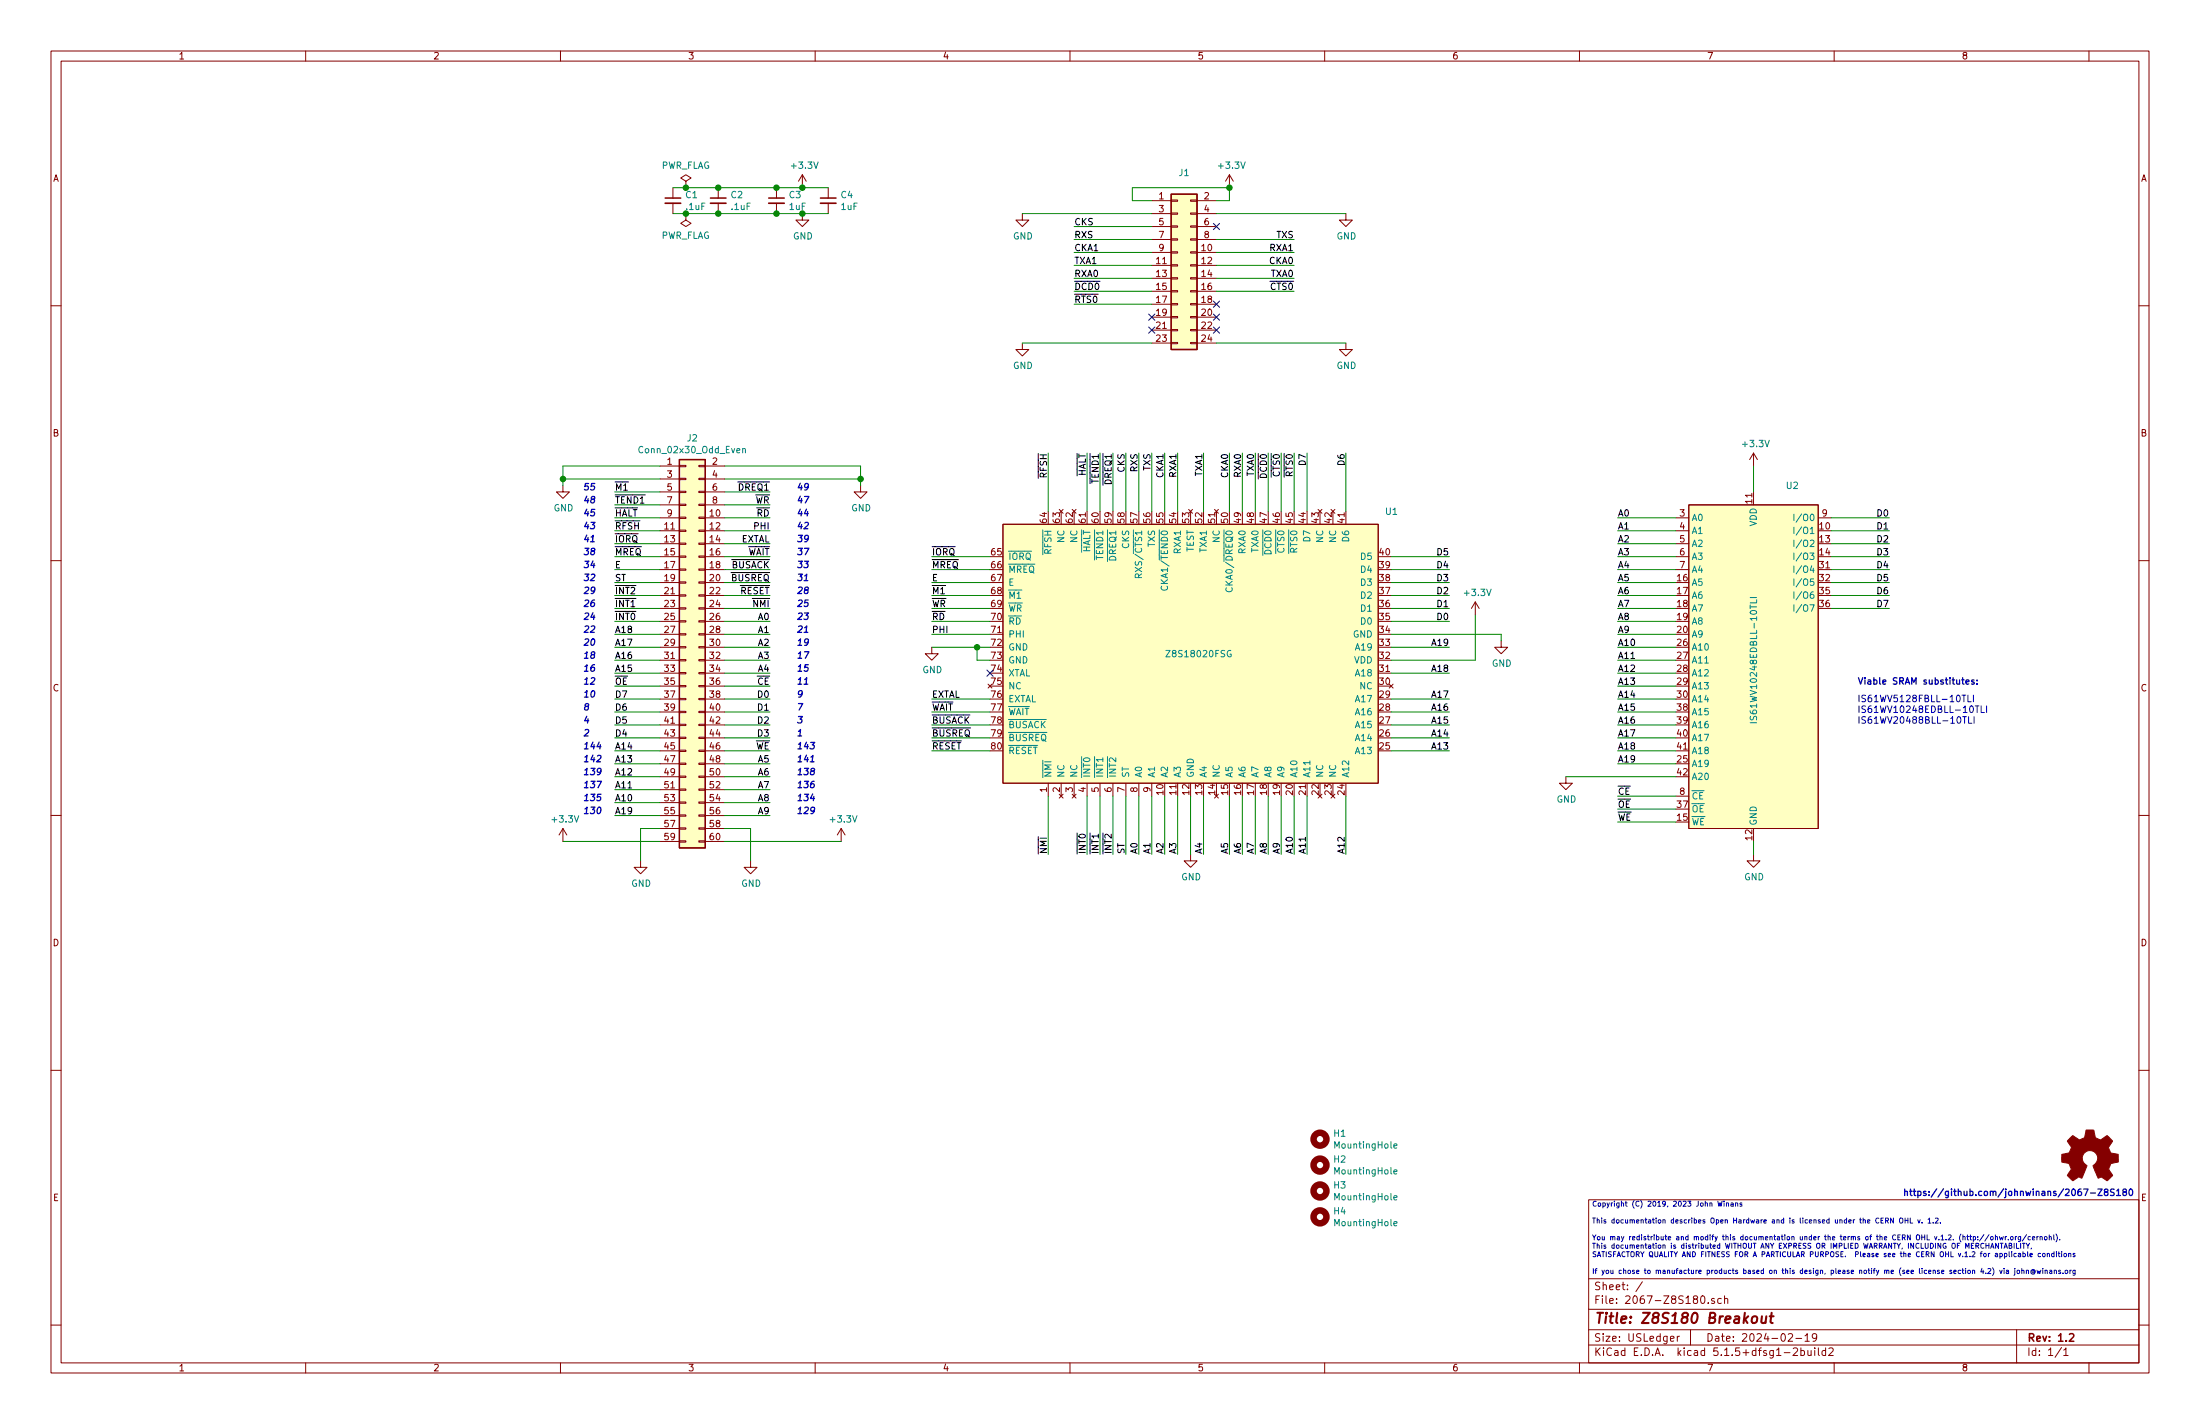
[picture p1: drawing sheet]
EESchema Schematic File Version 4
EELAYER 30 0
EELAYER END
$Descr USLedger 17000 11000
encoding utf-8
Sheet 1 1
Title "Z8S180 Breakout"
Date "2024-02-19"
Rev "1.2"
Comp ""
Comment1 ""
Comment2 ""
Comment3 ""
Comment4 ""
$EndDescr
$Comp
L jb-symbol:IS61WV20488BLL-10TLI U2
U 1 1
P 13550 5100
F 0 "U2" H 13850 6450 50  0000 C CNN
F 1 "IS61WV10248EDBLL-10TLI" V 13550 5100 50  0000 C CNN
F 2 "Package_SO:TSOP-II-44_10.16x18.41mm_P0.8mm" H 13050 6250 50  0001 C CNN
F 3 "" H 13550 5100 50  0001 C CNN
	1    13550 5100
	1    0    0    -1  
$EndComp
$Comp
L jb-symbol:Z8S18020FSG U1
U 1 1
P 9250 5050
F 0 "U1" H 10700 6150 50  0000 L CNN
F 1 "Z8S18020FSG" H 9000 5050 50  0000 L CNN
F 2 "jb-footprint:PQFP-80_14x20mm_P0.8mm" H 10650 6400 50  0001 C CNN
F 3 "" H 10650 6400 50  0001 C CNN
	1    9250 5050
	1    0    0    -1  
$EndComp
$Comp
L Connector_Generic:Conn_02x30_Odd_Even J2
U 1 1
P 5300 5000
F 0 "J2" H 5350 6617 50  0000 C CNN
F 1 "Conn_02x30_Odd_Even" H 5350 6526 50  0000 C CNN
F 2 "Connector_PinHeader_2.54mm:PinHeader_2x30_P2.54mm_Vertical" H 5300 5000 50  0001 C CNN
F 3 "~" H 5300 5000 50  0001 C CNN
	1    5300 5000
	1    0    0    -1  
$EndComp
Wire Wire Line
	5100 3600 4350 3600
Wire Wire Line
	4350 3600 4350 3700
Wire Wire Line
	5100 3700 4350 3700
Connection ~ 4350 3700
Wire Wire Line
	4350 3700 4350 3750
Wire Wire Line
	5600 3600 6650 3600
Wire Wire Line
	6650 3600 6650 3700
Wire Wire Line
	5600 3700 6650 3700
Connection ~ 6650 3700
Wire Wire Line
	6650 3700 6650 3750
$Comp
L power:GND #PWR0101
U 1 1
P 6650 3750
F 0 "#PWR0101" H 6650 3500 50  0001 C CNN
F 1 "GND" H 6655 3577 50  0000 C CNN
F 2 "" H 6650 3750 50  0001 C CNN
F 3 "" H 6650 3750 50  0001 C CNN
	1    6650 3750
	1    0    0    -1  
$EndComp
$Comp
L power:GND #PWR0102
U 1 1
P 4350 3750
F 0 "#PWR0102" H 4350 3500 50  0001 C CNN
F 1 "GND" H 4355 3577 50  0000 C CNN
F 2 "" H 4350 3750 50  0001 C CNN
F 3 "" H 4350 3750 50  0001 C CNN
	1    4350 3750
	1    0    0    -1  
$EndComp
Wire Wire Line
	5100 6400 4950 6400
Wire Wire Line
	4950 6400 4950 6650
Wire Wire Line
	5600 6400 5800 6400
Wire Wire Line
	5800 6400 5800 6650
$Comp
L power:GND #PWR0103
U 1 1
P 5800 6650
F 0 "#PWR0103" H 5800 6400 50  0001 C CNN
F 1 "GND" H 5805 6477 50  0000 C CNN
F 2 "" H 5800 6650 50  0001 C CNN
F 3 "" H 5800 6650 50  0001 C CNN
	1    5800 6650
	1    0    0    -1  
$EndComp
$Comp
L power:GND #PWR0104
U 1 1
P 4950 6650
F 0 "#PWR0104" H 4950 6400 50  0001 C CNN
F 1 "GND" H 4955 6477 50  0000 C CNN
F 2 "" H 4950 6650 50  0001 C CNN
F 3 "" H 4950 6650 50  0001 C CNN
	1    4950 6650
	1    0    0    -1  
$EndComp
Wire Wire Line
	5600 6500 6500 6500
Wire Wire Line
	5100 6500 4350 6500
$Comp
L power:+3.3V #PWR0105
U 1 1
P 4350 6500
F 0 "#PWR0105" H 4350 6350 50  0001 C CNN
F 1 "+3.3V" H 4365 6673 50  0000 C CNN
F 2 "" H 4350 6500 50  0001 C CNN
F 3 "" H 4350 6500 50  0001 C CNN
	1    4350 6500
	1    0    0    -1  
$EndComp
$Comp
L power:+3.3V #PWR0106
U 1 1
P 6500 6500
F 0 "#PWR0106" H 6500 6350 50  0001 C CNN
F 1 "+3.3V" H 6515 6673 50  0000 C CNN
F 2 "" H 6500 6500 50  0001 C CNN
F 3 "" H 6500 6500 50  0001 C CNN
	1    6500 6500
	1    0    0    -1  
$EndComp
Wire Wire Line
	10750 4300 11200 4300
Text Label 11200 4300 2    50   ~ 0
D5
Wire Wire Line
	10750 4400 11200 4400
Text Label 11200 4400 2    50   ~ 0
D4
Wire Wire Line
	10750 4500 11200 4500
Text Label 11200 4500 2    50   ~ 0
D3
Wire Wire Line
	10750 4600 11200 4600
Text Label 11200 4600 2    50   ~ 0
D2
Wire Wire Line
	10750 4700 11200 4700
Text Label 11200 4700 2    50   ~ 0
D1
Wire Wire Line
	10750 4800 11200 4800
Text Label 11200 4800 2    50   ~ 0
D0
Wire Wire Line
	10750 5800 11200 5800
Text Label 11200 5800 2    50   ~ 0
A13
Text Label 11200 5700 2    50   ~ 0
A14
Text Label 11200 5600 2    50   ~ 0
A15
Text Label 11200 5500 2    50   ~ 0
A16
Text Label 11200 5400 2    50   ~ 0
A17
Text Label 11200 5200 2    50   ~ 0
A18
Text Label 11200 5000 2    50   ~ 0
A19
Wire Wire Line
	10750 5000 11200 5000
Wire Wire Line
	10750 5200 11200 5200
Wire Wire Line
	10750 5400 11200 5400
Wire Wire Line
	11200 5500 10750 5500
Wire Wire Line
	11200 5600 10750 5600
Wire Wire Line
	11200 5700 10750 5700
Wire Wire Line
	10750 5100 11400 5100
Wire Wire Line
	11400 5100 11400 4750
$Comp
L power:+3.3V #PWR0107
U 1 1
P 11400 4750
F 0 "#PWR0107" H 11400 4600 50  0001 C CNN
F 1 "+3.3V" H 11415 4923 50  0000 C CNN
F 2 "" H 11400 4750 50  0001 C CNN
F 3 "" H 11400 4750 50  0001 C CNN
	1    11400 4750
	1    0    0    -1  
$EndComp
$Comp
L power:GND #PWR0108
U 1 1
P 11600 4950
F 0 "#PWR0108" H 11600 4700 50  0001 C CNN
F 1 "GND" H 11605 4777 50  0000 C CNN
F 2 "" H 11600 4950 50  0001 C CNN
F 3 "" H 11600 4950 50  0001 C CNN
	1    11600 4950
	1    0    0    -1  
$EndComp
Wire Wire Line
	10750 4900 11600 4900
Wire Wire Line
	11600 4950 11600 4900
Wire Wire Line
	8100 6600 8100 6150
Wire Wire Line
	8400 6600 8400 6150
Wire Wire Line
	8500 6600 8500 6150
Wire Wire Line
	8600 6600 8600 6150
Wire Wire Line
	8700 6600 8700 6150
Wire Wire Line
	8800 6600 8800 6150
Wire Wire Line
	8900 6600 8900 6150
Wire Wire Line
	9000 6600 9000 6150
Wire Wire Line
	9100 6600 9100 6150
Wire Wire Line
	9200 6600 9200 6150
Wire Wire Line
	9300 6600 9300 6150
Wire Wire Line
	9500 6600 9500 6150
Wire Wire Line
	9600 6600 9600 6150
Wire Wire Line
	9700 6600 9700 6150
Wire Wire Line
	9800 6600 9800 6150
Wire Wire Line
	9900 6600 9900 6150
Wire Wire Line
	10000 6600 10000 6150
Wire Wire Line
	10100 6600 10100 6150
Wire Wire Line
	10400 6600 10400 6150
Wire Wire Line
	7650 5800 7200 5800
Wire Wire Line
	7650 5700 7200 5700
Wire Wire Line
	7650 5600 7200 5600
Wire Wire Line
	7650 5500 7200 5500
Wire Wire Line
	7650 5400 7200 5400
Wire Wire Line
	7650 5000 7550 5000
Wire Wire Line
	7650 4900 7200 4900
Wire Wire Line
	7650 4800 7200 4800
Wire Wire Line
	7650 4700 7200 4700
Wire Wire Line
	7650 4600 7200 4600
Wire Wire Line
	7650 4500 7200 4500
Wire Wire Line
	7650 4400 7200 4400
Wire Wire Line
	7650 4300 7200 4300
Wire Wire Line
	8100 3950 8100 3500
Wire Wire Line
	8400 3950 8400 3500
Wire Wire Line
	8500 3950 8500 3500
Wire Wire Line
	8600 3950 8600 3500
Wire Wire Line
	8700 3950 8700 3500
Wire Wire Line
	8800 3950 8800 3500
Wire Wire Line
	8900 3950 8900 3500
Wire Wire Line
	9000 3950 9000 3500
Wire Wire Line
	9100 3950 9100 3500
Wire Wire Line
	9300 3950 9300 3500
Wire Wire Line
	9500 3950 9500 3500
Wire Wire Line
	9600 3950 9600 3500
Wire Wire Line
	9700 3950 9700 3500
Wire Wire Line
	9800 3950 9800 3500
Wire Wire Line
	9900 3950 9900 3500
Wire Wire Line
	10000 3950 10000 3500
Wire Wire Line
	10100 3950 10100 3500
Wire Wire Line
	10400 3950 10400 3500
Wire Wire Line
	12950 4300 12500 4300
Wire Wire Line
	12950 4200 12500 4200
Wire Wire Line
	12950 4100 12500 4100
Wire Wire Line
	12950 4000 12500 4000
Wire Wire Line
	12950 4700 12500 4700
Wire Wire Line
	12950 4600 12500 4600
Wire Wire Line
	12950 4500 12500 4500
Wire Wire Line
	12950 4400 12500 4400
Wire Wire Line
	12950 5100 12500 5100
Wire Wire Line
	12950 5000 12500 5000
Wire Wire Line
	12950 4900 12500 4900
Wire Wire Line
	12950 4800 12500 4800
Wire Wire Line
	12950 5500 12500 5500
Wire Wire Line
	12950 5400 12500 5400
Wire Wire Line
	12950 5300 12500 5300
Wire Wire Line
	12950 5200 12500 5200
Wire Wire Line
	12950 5900 12500 5900
Wire Wire Line
	12950 5800 12500 5800
Wire Wire Line
	12950 5700 12500 5700
Wire Wire Line
	12950 5600 12500 5600
Wire Wire Line
	12950 6150 12500 6150
Wire Wire Line
	12950 6250 12500 6250
Wire Wire Line
	12950 6350 12500 6350
Wire Wire Line
	14600 4300 14150 4300
Wire Wire Line
	14600 4200 14150 4200
Wire Wire Line
	14600 4100 14150 4100
Wire Wire Line
	14600 4000 14150 4000
Wire Wire Line
	14600 4700 14150 4700
Wire Wire Line
	14600 4600 14150 4600
Wire Wire Line
	14600 4500 14150 4500
Wire Wire Line
	14600 4400 14150 4400
Wire Wire Line
	13550 3800 13550 3600
$Comp
L power:+3.3V #PWR0109
U 1 1
P 13550 3600
F 0 "#PWR0109" H 13550 3450 50  0001 C CNN
F 1 "+3.3V" H 13565 3773 50  0000 C CNN
F 2 "" H 13550 3600 50  0001 C CNN
F 3 "" H 13550 3600 50  0001 C CNN
	1    13550 3600
	1    0    0    -1  
$EndComp
Wire Wire Line
	13550 6500 13550 6600
$Comp
L power:GND #PWR0110
U 1 1
P 13550 6600
F 0 "#PWR0110" H 13550 6350 50  0001 C CNN
F 1 "GND" H 13555 6427 50  0000 C CNN
F 2 "" H 13550 6600 50  0001 C CNN
F 3 "" H 13550 6600 50  0001 C CNN
	1    13550 6600
	1    0    0    -1  
$EndComp
Text Label 12500 4000 0    50   ~ 0
A0
Text Label 12500 4100 0    50   ~ 0
A1
Text Label 12500 4200 0    50   ~ 0
A2
Text Label 12500 4300 0    50   ~ 0
A3
Text Label 12500 4400 0    50   ~ 0
A4
Text Label 12500 4500 0    50   ~ 0
A5
Text Label 12500 4600 0    50   ~ 0
A6
Text Label 12500 4700 0    50   ~ 0
A7
Text Label 12500 4800 0    50   ~ 0
A8
Text Label 12500 4900 0    50   ~ 0
A9
Text Label 12500 5000 0    50   ~ 0
A10
Text Label 12500 5100 0    50   ~ 0
A11
Text Label 12500 5200 0    50   ~ 0
A12
Text Label 12500 5300 0    50   ~ 0
A13
Text Label 12500 5400 0    50   ~ 0
A14
Text Label 12500 5500 0    50   ~ 0
A15
Text Label 12500 5600 0    50   ~ 0
A16
Text Label 12500 5700 0    50   ~ 0
A17
Text Label 12500 5800 0    50   ~ 0
A18
Text Label 12500 5900 0    50   ~ 0
A19
Text Label 12500 6150 0    50   ~ 0
~CE
Text Label 12500 6250 0    50   ~ 0
~OE
Text Label 12500 6350 0    50   ~ 0
~WE
Text Label 14600 4000 2    50   ~ 0
D0
Text Label 14600 4100 2    50   ~ 0
D1
Text Label 14600 4200 2    50   ~ 0
D2
Text Label 14600 4300 2    50   ~ 0
D3
Text Label 14600 4400 2    50   ~ 0
D4
Text Label 14600 4500 2    50   ~ 0
D5
Text Label 14600 4600 2    50   ~ 0
D6
Text Label 14600 4700 2    50   ~ 0
D7
Text Label 8800 6600 1    50   ~ 0
A0
Text Label 8900 6600 1    50   ~ 0
A1
Text Label 9000 6600 1    50   ~ 0
A2
Text Label 9100 6600 1    50   ~ 0
A3
Text Label 9300 6600 1    50   ~ 0
A4
Text Label 9500 6600 1    50   ~ 0
A5
Text Label 9600 6600 1    50   ~ 0
A6
Text Label 9700 6600 1    50   ~ 0
A7
Text Label 9800 6600 1    50   ~ 0
A8
Text Label 9900 6600 1    50   ~ 0
A9
Text Label 10000 6600 1    50   ~ 0
A10
Text Label 10100 6600 1    50   ~ 0
A11
Text Label 10400 6600 1    50   ~ 0
A12
$Comp
L power:GND #PWR0111
U 1 1
P 9200 6600
F 0 "#PWR0111" H 9200 6350 50  0001 C CNN
F 1 "GND" H 9205 6427 50  0000 C CNN
F 2 "" H 9200 6600 50  0001 C CNN
F 3 "" H 9200 6600 50  0001 C CNN
	1    9200 6600
	1    0    0    -1  
$EndComp
Text Label 8100 6600 1    50   ~ 0
~NMI
Text Label 8400 6600 1    50   ~ 0
~INT0
Text Label 8500 6600 1    50   ~ 0
~INT1
Text Label 8600 6600 1    50   ~ 0
~INT2
Text Label 8700 6600 1    50   ~ 0
ST
Text Label 10400 3500 3    50   ~ 0
D6
Text Label 10100 3500 3    50   ~ 0
D7
Text Label 10000 3500 3    50   ~ 0
~RTS0
Text Label 9900 3500 3    50   ~ 0
~CTS0
Text Label 9800 3500 3    50   ~ 0
~DCD0
Text Label 9700 3500 3    50   ~ 0
TXA0
Text Label 9600 3500 3    50   ~ 0
RXA0
Text Label 9500 3500 3    50   ~ 0
CKA0
Text Label 9300 3500 3    50   ~ 0
TXA1
Text Label 9100 3500 3    50   ~ 0
RXA1
Text Label 9000 3500 3    50   ~ 0
CKA1
Text Label 8900 3500 3    50   ~ 0
TXS
Text Label 8800 3500 3    50   ~ 0
RXS
Text Label 8700 3500 3    50   ~ 0
CKS
Text Label 8600 3500 3    50   ~ 0
~DREQ1
Text Label 8500 3500 3    50   ~ 0
~TEND1
Text Label 8400 3500 3    50   ~ 0
~HALT
Text Label 8100 3500 3    50   ~ 0
~RFSH
NoConn ~ 7650 5200
Text Label 7200 4300 0    50   ~ 0
~IORQ
Text Label 7200 4400 0    50   ~ 0
~MREQ
Text Label 7200 4500 0    50   ~ 0
E
Text Label 7200 4600 0    50   ~ 0
~M1
Text Label 7200 4700 0    50   ~ 0
~WR
Text Label 7200 4800 0    50   ~ 0
~RD
Text Label 7200 4900 0    50   ~ 0
PHI
Text Label 7200 5400 0    50   ~ 0
EXTAL
Text Label 7200 5500 0    50   ~ 0
~WAIT
Text Label 7200 5600 0    50   ~ 0
~BUSACK
Text Label 7200 5700 0    50   ~ 0
~BUSREQ
Text Label 7200 5800 0    50   ~ 0
~RESET
Wire Wire Line
	7650 5100 7550 5100
Wire Wire Line
	7550 5100 7550 5000
Connection ~ 7550 5000
Wire Wire Line
	7550 5000 7200 5000
$Comp
L power:GND #PWR0112
U 1 1
P 7200 5000
F 0 "#PWR0112" H 7200 4750 50  0001 C CNN
F 1 "GND" H 7205 4827 50  0000 C CNN
F 2 "" H 7200 5000 50  0001 C CNN
F 3 "" H 7200 5000 50  0001 C CNN
	1    7200 5000
	1    0    0    -1  
$EndComp
Wire Wire Line
	5600 3800 5950 3800
Wire Wire Line
	5600 3900 5950 3900
Wire Wire Line
	5600 4000 5950 4000
Wire Wire Line
	5600 4100 5950 4100
Wire Wire Line
	5600 4200 5950 4200
Wire Wire Line
	5600 4300 5950 4300
Wire Wire Line
	5600 4400 5950 4400
Wire Wire Line
	5600 4500 5950 4500
Wire Wire Line
	5600 4600 5950 4600
Wire Wire Line
	5600 4700 5950 4700
Wire Wire Line
	5600 4800 5950 4800
Wire Wire Line
	5600 4900 5950 4900
Wire Wire Line
	5600 5000 5950 5000
Wire Wire Line
	5600 5100 5950 5100
Wire Wire Line
	5600 5200 5950 5200
Wire Wire Line
	5600 5300 5950 5300
Wire Wire Line
	5600 5400 5950 5400
Wire Wire Line
	5600 5500 5950 5500
Wire Wire Line
	5600 5600 5950 5600
Wire Wire Line
	5600 5700 5950 5700
Wire Wire Line
	5600 5800 5950 5800
Wire Wire Line
	5600 5900 5950 5900
Wire Wire Line
	5600 6000 5950 6000
Wire Wire Line
	5600 6100 5950 6100
Wire Wire Line
	4750 3800 5100 3800
Wire Wire Line
	4750 3900 5100 3900
Wire Wire Line
	4750 4000 5100 4000
Wire Wire Line
	4750 4100 5100 4100
Wire Wire Line
	4750 4200 5100 4200
Wire Wire Line
	4750 4300 5100 4300
Wire Wire Line
	4750 4400 5100 4400
Wire Wire Line
	4750 4500 5100 4500
Wire Wire Line
	4750 4600 5100 4600
Wire Wire Line
	4750 4700 5100 4700
Wire Wire Line
	4750 4800 5100 4800
Wire Wire Line
	4750 4900 5100 4900
Wire Wire Line
	4750 5000 5100 5000
Wire Wire Line
	4750 5100 5100 5100
Wire Wire Line
	4750 5200 5100 5200
Wire Wire Line
	4750 5300 5100 5300
Wire Wire Line
	4750 5400 5100 5400
Wire Wire Line
	4750 5500 5100 5500
Wire Wire Line
	4750 5600 5100 5600
Wire Wire Line
	4750 5700 5100 5700
Wire Wire Line
	4750 5800 5100 5800
Wire Wire Line
	4750 5900 5100 5900
Wire Wire Line
	4750 6000 5100 6000
Wire Wire Line
	4750 6100 5100 6100
Wire Wire Line
	5600 6200 5950 6200
Wire Wire Line
	5600 6300 5950 6300
Wire Wire Line
	4750 6200 5100 6200
Wire Wire Line
	4750 6300 5100 6300
$Comp
L Device:C_Small C3
U 1 1
P 6000 1550
F 0 "C3" H 6092 1596 50  0000 L CNN
F 1 "1uF" H 6092 1505 50  0000 L CNN
F 2 "Capacitor_SMD:C_0805_2012Metric_Pad1.15x1.40mm_HandSolder" H 6000 1550 50  0001 C CNN
F 3 "~" H 6000 1550 50  0001 C CNN
	1    6000 1550
	1    0    0    -1  
$EndComp
$Comp
L Device:C_Small C1
U 1 1
P 5200 1550
F 0 "C1" H 5292 1596 50  0000 L CNN
F 1 ".1uF" H 5292 1505 50  0000 L CNN
F 2 "Capacitor_SMD:C_0805_2012Metric_Pad1.15x1.40mm_HandSolder" H 5200 1550 50  0001 C CNN
F 3 "~" H 5200 1550 50  0001 C CNN
	1    5200 1550
	1    0    0    -1  
$EndComp
$Comp
L Device:C_Small C4
U 1 1
P 6400 1550
F 0 "C4" H 6492 1596 50  0000 L CNN
F 1 "1uF" H 6492 1505 50  0000 L CNN
F 2 "Capacitor_SMD:C_0805_2012Metric_Pad1.15x1.40mm_HandSolder" H 6400 1550 50  0001 C CNN
F 3 "~" H 6400 1550 50  0001 C CNN
	1    6400 1550
	1    0    0    -1  
$EndComp
$Comp
L Device:C_Small C2
U 1 1
P 5550 1550
F 0 "C2" H 5642 1596 50  0000 L CNN
F 1 ".1uF" H 5642 1505 50  0000 L CNN
F 2 "Capacitor_SMD:C_0805_2012Metric_Pad1.15x1.40mm_HandSolder" H 5550 1550 50  0001 C CNN
F 3 "~" H 5550 1550 50  0001 C CNN
	1    5550 1550
	1    0    0    -1  
$EndComp
Wire Wire Line
	5200 1450 5300 1450
Connection ~ 5550 1450
Wire Wire Line
	5550 1450 6000 1450
Connection ~ 6000 1450
Wire Wire Line
	6000 1450 6200 1450
Wire Wire Line
	5200 1650 5300 1650
Connection ~ 5550 1650
Wire Wire Line
	5550 1650 6000 1650
Connection ~ 6000 1650
Wire Wire Line
	6000 1650 6200 1650
$Comp
L power:GND #PWR02
U 1 1
P 6200 1650
F 0 "#PWR02" H 6200 1400 50  0001 C CNN
F 1 "GND" H 6205 1477 50  0000 C CNN
F 2 "" H 6200 1650 50  0001 C CNN
F 3 "" H 6200 1650 50  0001 C CNN
	1    6200 1650
	1    0    0    -1  
$EndComp
Connection ~ 6200 1650
Wire Wire Line
	6200 1650 6400 1650
$Comp
L power:+3.3V #PWR01
U 1 1
P 6200 1450
F 0 "#PWR01" H 6200 1300 50  0001 C CNN
F 1 "+3.3V" H 6215 1623 50  0000 C CNN
F 2 "" H 6200 1450 50  0001 C CNN
F 3 "" H 6200 1450 50  0001 C CNN
	1    6200 1450
	1    0    0    -1  
$EndComp
Connection ~ 6200 1450
Wire Wire Line
	6200 1450 6400 1450
$Comp
L Connector_Generic:Conn_02x12_Odd_Even J1
U 1 1
P 9100 2050
F 0 "J1" H 9150 2767 50  0000 C CNN
F 1 "Conn_02x12_Odd_Even" H 9150 2676 50  0001 C CNN
F 2 "Connector_PinHeader_2.54mm:PinHeader_2x12_P2.54mm_Vertical" H 9100 2050 50  0001 C CNN
F 3 "~" H 9100 2050 50  0001 C CNN
	1    9100 2050
	1    0    0    -1  
$EndComp
Wire Wire Line
	8900 1750 8300 1750
Wire Wire Line
	8900 1850 8300 1850
Wire Wire Line
	8900 1950 8300 1950
Wire Wire Line
	8900 2050 8300 2050
Wire Wire Line
	8900 2150 8300 2150
Wire Wire Line
	8900 2250 8300 2250
Wire Wire Line
	8900 2350 8300 2350
Wire Wire Line
	10000 1850 9400 1850
Wire Wire Line
	10000 1950 9400 1950
Wire Wire Line
	10000 2050 9400 2050
Wire Wire Line
	10000 2150 9400 2150
Wire Wire Line
	10000 2250 9400 2250
Text Label 5950 6300 2    50   ~ 0
A9
Text Label 5950 6200 2    50   ~ 0
A8
Text Label 5950 6100 2    50   ~ 0
A7
Text Label 5950 6000 2    50   ~ 0
A6
Text Label 5950 5900 2    50   ~ 0
A5
Text Label 5950 5800 2    50   ~ 0
~WE
Text Label 5950 5700 2    50   ~ 0
D3
Text Label 5950 5600 2    50   ~ 0
D2
Text Label 5950 5500 2    50   ~ 0
D1
Text Label 5950 5400 2    50   ~ 0
D0
Text Label 4750 6300 0    50   ~ 0
A19
Text Label 4750 6200 0    50   ~ 0
A10
Text Label 4750 6100 0    50   ~ 0
A11
Text Label 4750 6000 0    50   ~ 0
A12
Text Label 4750 5900 0    50   ~ 0
A13
Text Label 4750 5800 0    50   ~ 0
A14
Text Label 4750 5700 0    50   ~ 0
D4
Text Label 4750 5600 0    50   ~ 0
D5
Text Label 4750 5500 0    50   ~ 0
D6
Text Label 4750 5400 0    50   ~ 0
D7
Text Label 4750 5300 0    50   ~ 0
~OE
Text Label 4750 5200 0    50   ~ 0
A15
Text Label 4750 5100 0    50   ~ 0
A16
Text Label 4750 5000 0    50   ~ 0
A17
Text Label 4750 4900 0    50   ~ 0
A18
Text Label 4750 4800 0    50   ~ 0
~INT0
Text Label 4750 4700 0    50   ~ 0
~INT1
Text Label 4750 4600 0    50   ~ 0
~INT2
Text Label 4750 4500 0    50   ~ 0
ST
Text Label 4750 4400 0    50   ~ 0
E
Text Label 4750 4300 0    50   ~ 0
~MREQ
Text Label 4750 4200 0    50   ~ 0
~IORQ
Text Label 4750 4100 0    50   ~ 0
~RFSH
Text Label 4750 4000 0    50   ~ 0
~HALT
Text Label 4750 3900 0    50   ~ 0
~TEND1
Text Label 5950 3800 2    50   ~ 0
~DREQ1
Text Label 5950 5300 2    50   ~ 0
~CE
Text Label 5950 5200 2    50   ~ 0
A4
Text Label 5950 5100 2    50   ~ 0
A3
Text Label 5950 5000 2    50   ~ 0
A2
Text Label 5950 4900 2    50   ~ 0
A1
Text Label 5950 4800 2    50   ~ 0
A0
Text Label 5950 4700 2    50   ~ 0
~NMI
Text Label 5950 4600 2    50   ~ 0
~RESET
Text Label 5950 4500 2    50   ~ 0
~BUSREQ
Text Label 5950 4400 2    50   ~ 0
~BUSACK
Text Label 5950 4300 2    50   ~ 0
~WAIT
Text Label 5950 4200 2    50   ~ 0
EXTAL
Text Label 5950 4100 2    50   ~ 0
PHI
Text Label 5950 4000 2    50   ~ 0
~RD
Text Label 5950 3900 2    50   ~ 0
~WR
Text Label 4750 3800 0    50   ~ 0
~M1
Wire Wire Line
	8900 1550 8750 1550
Wire Wire Line
	8750 1550 8750 1450
Wire Wire Line
	8750 1450 9500 1450
Wire Wire Line
	9500 1450 9500 1550
Wire Wire Line
	9500 1550 9400 1550
$Comp
L power:+3.3V #PWR0113
U 1 1
P 9500 1450
F 0 "#PWR0113" H 9500 1300 50  0001 C CNN
F 1 "+3.3V" H 9515 1623 50  0000 C CNN
F 2 "" H 9500 1450 50  0001 C CNN
F 3 "" H 9500 1450 50  0001 C CNN
	1    9500 1450
	1    0    0    -1  
$EndComp
Connection ~ 9500 1450
Wire Wire Line
	9400 1650 10400 1650
$Comp
L power:GND #PWR0114
U 1 1
P 10400 1650
F 0 "#PWR0114" H 10400 1400 50  0001 C CNN
F 1 "GND" H 10405 1477 50  0000 C CNN
F 2 "" H 10400 1650 50  0001 C CNN
F 3 "" H 10400 1650 50  0001 C CNN
	1    10400 1650
	1    0    0    -1  
$EndComp
Wire Wire Line
	7900 1650 8900 1650
$Comp
L power:GND #PWR0115
U 1 1
P 7900 1650
F 0 "#PWR0115" H 7900 1400 50  0001 C CNN
F 1 "GND" H 7905 1477 50  0000 C CNN
F 2 "" H 7900 1650 50  0001 C CNN
F 3 "" H 7900 1650 50  0001 C CNN
	1    7900 1650
	1    0    0    -1  
$EndComp
Text Label 8300 1750 0    50   ~ 0
CKS
Text Label 8300 1850 0    50   ~ 0
RXS
Text Label 10000 1850 2    50   ~ 0
TXS
Text Label 8300 1950 0    50   ~ 0
CKA1
Text Label 10000 1950 2    50   ~ 0
RXA1
Text Label 8300 2050 0    50   ~ 0
TXA1
Text Label 10000 2050 2    50   ~ 0
CKA0
Text Label 8300 2150 0    50   ~ 0
RXA0
Text Label 10000 2150 2    50   ~ 0
TXA0
Text Label 8300 2250 0    50   ~ 0
~DCD0
Text Label 10000 2250 2    50   ~ 0
~CTS0
Text Label 8300 2350 0    50   ~ 0
~RTS0
Wire Wire Line
	9400 2650 10400 2650
$Comp
L power:GND #PWR0116
U 1 1
P 10400 2650
F 0 "#PWR0116" H 10400 2400 50  0001 C CNN
F 1 "GND" H 10405 2477 50  0000 C CNN
F 2 "" H 10400 2650 50  0001 C CNN
F 3 "" H 10400 2650 50  0001 C CNN
	1    10400 2650
	1    0    0    -1  
$EndComp
Wire Wire Line
	7900 2650 8900 2650
$Comp
L power:GND #PWR0117
U 1 1
P 7900 2650
F 0 "#PWR0117" H 7900 2400 50  0001 C CNN
F 1 "GND" H 7905 2477 50  0000 C CNN
F 2 "" H 7900 2650 50  0001 C CNN
F 3 "" H 7900 2650 50  0001 C CNN
	1    7900 2650
	1    0    0    -1  
$EndComp
NoConn ~ 8900 2450
NoConn ~ 8900 2550
NoConn ~ 9400 2550
NoConn ~ 9400 2450
NoConn ~ 9400 2350
NoConn ~ 9400 1750
$Comp
L Graphic:Logo_Open_Hardware_Small LOGO1
U 1 1
P 16150 8950
F 0 "LOGO1" H 16150 9225 50  0001 C CNN
F 1 "Logo_Open_Hardware_Small" H 16150 8725 50  0001 C CNN
F 2 "Symbol:OSHW-Logo2_9.8x8mm_SilkScreen" H 16150 8950 50  0001 C CNN
F 3 "~" H 16150 8950 50  0001 C CNN
	1    16150 8950
	1    0    0    -1  
$EndComp
$Comp
L power:PWR_FLAG #FLG0101
U 1 1
P 5300 1450
F 0 "#FLG0101" H 5300 1525 50  0001 C CNN
F 1 "PWR_FLAG" H 5300 1623 50  0000 C CNN
F 2 "" H 5300 1450 50  0001 C CNN
F 3 "~" H 5300 1450 50  0001 C CNN
	1    5300 1450
	1    0    0    -1  
$EndComp
Connection ~ 5300 1450
Wire Wire Line
	5300 1450 5550 1450
$Comp
L power:PWR_FLAG #FLG0102
U 1 1
P 5300 1650
F 0 "#FLG0102" H 5300 1725 50  0001 C CNN
F 1 "PWR_FLAG" H 5300 1823 50  0000 C CNN
F 2 "" H 5300 1650 50  0001 C CNN
F 3 "~" H 5300 1650 50  0001 C CNN
	1    5300 1650
	-1   0    0    1   
$EndComp
Connection ~ 5300 1650
Wire Wire Line
	5300 1650 5550 1650
$Comp
L Mechanical:MountingHole H4
U 1 1
P 10200 9400
F 0 "H4" H 10300 9446 50  0000 L CNN
F 1 "MountingHole" H 10300 9355 50  0000 L CNN
F 2 "MountingHole:MountingHole_2.7mm_M2.5" H 10200 9400 50  0001 C CNN
F 3 "~" H 10200 9400 50  0001 C CNN
	1    10200 9400
	1    0    0    -1  
$EndComp
$Comp
L Mechanical:MountingHole H3
U 1 1
P 10200 9200
F 0 "H3" H 10300 9246 50  0000 L CNN
F 1 "MountingHole" H 10300 9155 50  0000 L CNN
F 2 "MountingHole:MountingHole_2.7mm_M2.5" H 10200 9200 50  0001 C CNN
F 3 "~" H 10200 9200 50  0001 C CNN
	1    10200 9200
	1    0    0    -1  
$EndComp
$Comp
L Mechanical:MountingHole H2
U 1 1
P 10200 9000
F 0 "H2" H 10300 9046 50  0000 L CNN
F 1 "MountingHole" H 10300 8955 50  0000 L CNN
F 2 "MountingHole:MountingHole_2.7mm_M2.5" H 10200 9000 50  0001 C CNN
F 3 "~" H 10200 9000 50  0001 C CNN
	1    10200 9000
	1    0    0    -1  
$EndComp
$Comp
L Mechanical:MountingHole H1
U 1 1
P 10200 8800
F 0 "H1" H 10300 8846 50  0000 L CNN
F 1 "MountingHole" H 10300 8755 50  0000 L CNN
F 2 "MountingHole:MountingHole_2.7mm_M2.5" H 10200 8800 50  0001 C CNN
F 3 "~" H 10200 8800 50  0001 C CNN
	1    10200 8800
	1    0    0    -1  
$EndComp
Text Notes 4500 3800 0    50   Italic 10
55
Text Notes 4500 3900 0    50   Italic 10
48
Text Notes 4500 4000 0    50   Italic 10
45
Text Notes 4500 4100 0    50   Italic 10
43
Text Notes 4500 4200 0    50   Italic 10
41
Text Notes 4500 4300 0    50   Italic 10
38
Text Notes 4500 4400 0    50   Italic 10
34
Text Notes 4500 4500 0    50   Italic 10
32
Text Notes 4500 4600 0    50   Italic 10
29
Text Notes 4500 4700 0    50   Italic 10
26
Text Notes 4500 4800 0    50   Italic 10
24
Text Notes 4500 4900 0    50   Italic 10
22
Text Notes 4500 5000 0    50   Italic 10
20
Text Notes 4500 5100 0    50   Italic 10
18
Text Notes 4500 5200 0    50   Italic 10
16
Text Notes 4500 5300 0    50   Italic 10
12
Text Notes 4500 5400 0    50   Italic 10
10
Text Notes 4500 5500 0    50   Italic 10
8
Text Notes 4500 5600 0    50   Italic 10
4
Text Notes 4500 5700 0    50   Italic 10
2
Text Notes 4500 5800 0    50   Italic 10
144
Text Notes 4500 5900 0    50   Italic 10
142
Text Notes 4500 6000 0    50   Italic 10
139
Text Notes 4500 6100 0    50   Italic 10
137
Text Notes 4500 6200 0    50   Italic 10
135
Text Notes 4500 6300 0    50   Italic 10
130
Text Notes 6150 6300 0    50   Italic 10
129
Text Notes 6150 6200 0    50   Italic 10
134
Text Notes 6150 6100 0    50   Italic 10
136
Text Notes 6150 6000 0    50   Italic 10
138
Text Notes 6150 5900 0    50   Italic 10
141
Text Notes 6150 5800 0    50   Italic 10
143
Text Notes 6150 5700 0    50   Italic 10
1
Text Notes 6150 5600 0    50   Italic 10
3
Text Notes 6150 5500 0    50   Italic 10
7
Text Notes 6150 5400 0    50   Italic 10
9
Text Notes 6150 5300 0    50   Italic 10
11
Text Notes 6150 5200 0    50   Italic 10
15
Text Notes 6150 5100 0    50   Italic 10
17
Text Notes 6150 5000 0    50   Italic 10
19
Text Notes 6150 4900 0    50   Italic 10
21
Text Notes 6150 4800 0    50   Italic 10
23
Text Notes 6150 4700 0    50   Italic 10
25
Text Notes 6150 4600 0    50   Italic 10
28
Text Notes 6150 4500 0    50   Italic 10
31
Text Notes 6150 4400 0    50   Italic 10
33
Text Notes 6150 4300 0    50   Italic 10
37
Text Notes 6150 4200 0    50   Italic 10
39
Text Notes 6150 4100 0    50   Italic 10
42
Text Notes 6150 4000 0    50   Italic 10
44
Text Notes 6150 3900 0    50   Italic 10
47
Text Notes 6150 3800 0    50   Italic 10
49
$Comp
L power:GND #PWR?
U 1 1
P 12100 6000
F 0 "#PWR?" H 12100 5750 50  0001 C CNN
F 1 "GND" H 12105 5827 50  0000 C CNN
F 2 "" H 12100 6000 50  0001 C CNN
F 3 "" H 12100 6000 50  0001 C CNN
	1    12100 6000
	1    0    0    -1  
$EndComp
Wire Wire Line
	12950 6000 12100 6000
Text Notes 14350 5600 0    51   ~ 0
IS61WV5128FBLL-10TLI\nIS61WV10248EDBLL-10TLI\nIS61WV20488BLL-10TLI
Text Notes 14350 5300 0    50   ~ 10
Viable SRAM substitutes:
Text Notes 12300 9850 0    39   ~ 0
Copyright (C) 2019, 2023 John Winans\n\nThis documentation describes Open Hardware and is licensed under the CERN OHL v. 1.2.\n\nYou may redistribute and modify this documentation under the terms of the CERN OHL v.1.2. (http://ohwr.org/cernohl). \nThis documentation is distributed WITHOUT ANY EXPRESS OR IMPLIED WARRANTY, INCLUDING OF MERCHANTABILITY, \nSATISFACTORY QUALITY AND FITNESS FOR A PARTICULAR PURPOSE.  Please see the CERN OHL v.1.2 for applicable conditions\n\nIf you chose to manufacture products based on this design, please notify me (see license section 4.2) via john@winans.org\n
Text Notes 14700 9250 0    50   ~ 10
https://github.com/johnwinans/2067-Z8S180
$EndSCHEMATC
